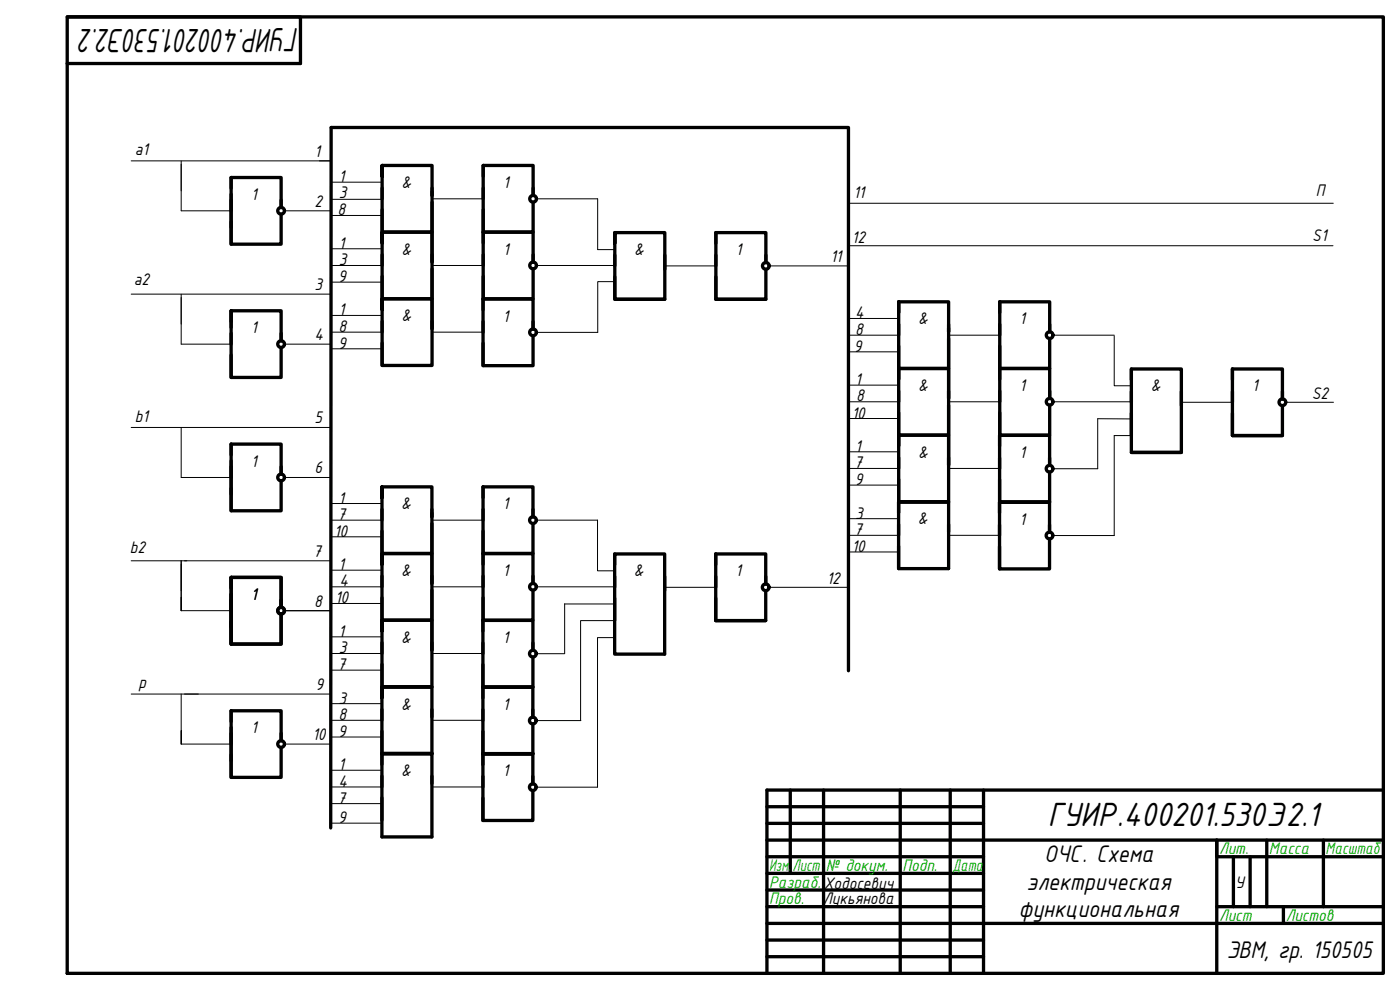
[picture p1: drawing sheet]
<svg xmlns="http://www.w3.org/2000/svg" width="420mm" height="297mm" viewBox="0 0 420 297" stroke-linecap="round" stroke-linejoin="round" font-family="sans-serif">
<!-- layer: 0 -->
<g fill="none" stroke="#000" stroke-width=".99">
<path d="M20.2 5.1h395v286.9h-395zM20.2 5.1h70v14h-70M69.4 53.3h15v9v-2.3M69.4 53.3v20h15v-9.1M69.4 53.3v3.2M69.4 58.3v9.9M114.7 49.6h15v9.1v-2.3M114.7 52.9v-3.3v20h15v-9M114.7 56.4v3.3M129.7 57.5v52.2h-15v-20.1v3.3M145 49.6h15v9.1v-2.3M145 49.6v20h15v-9"/>
<path d="M145 49.6v3.3M145 56.4v3.3M69.4 66.5v6.8M114.7 62.9v6.7h15v9v-2.2M114.7 72.9v-3.3v20h15v-8.9M114.7 76.4v3.3M145 69.6h15v9v-2.2M145 69.6v20h15v-8.9M145 62.9v6.7M145 69.6v3.3M145 76.4v3.3M184.5 69.8v20h15v-20h-15v3.2"/>
<path d="M184.5 76.5v3.3M199.5 76.5v4.3M214.8 69.8h15v9v-2.3M214.8 69.8v20h15v-9M214.8 69.8v3.2M214.8 76.5v3.3M69.4 93.2h15v9.1v-2.3M69.4 93.2v20h15v-8.9M69.4 93.2v5.1M69.4 100v3.3M114.7 82.9v6.7h15v9v-2.2M114.7 96.4v3.3"/>
<path d="M145 89.7h15v9v-2.2M145 89.7v20h15v-9M145 89.7v3.3M145 96.5v3.2M145 82.9v6.7M184.5 83v6.8h15M214.8 83v6.8h15M269.7 90.6h15v9v-2.3M269.7 93.8v-3.2v20h15v-9M269.7 97.3v3.3M284.7 98.4v52.2h-15v-20v3.2M300 90.6h15v9v-2.3"/>
<path d="M300 90.6v20h15v-9M300 90.6v3.2M300 97.3v3.3M69.4 106.5v6.7M114.7 102.9v6.8M145 103v6.7M269.7 103.8v6.8h15v9v-2.3M269.7 113.8v-3.2v20h15v-9M269.7 117.3v3.3M300 110.6h15v9v-2.3M300 110.6v20h15v-9M300 103.8v6.8"/>
<path d="M300 110.6v3.2M300 117.3v3.3M339.5 110.7v3.2M339.5 117.4v3.3M354.5 117.4v4.3M369.9 110.7h15v9v-2.3M369.9 110.7v20h15v-9M369.9 110.7v3.2M369.9 117.4v3.3M69.4 133.3h15v8.9v-2.2M69.4 133.3v20h15v-9M69.4 133.3v3.2"/>
<path d="M69.4 138.2v10.1M269.7 123.8v6.8h15v9v-2.3M269.7 137.3v3.3M300 130.6h15v9v-2.2M300 130.6v20h15v-9M300 130.6v3.3M300 137.4v3.2M300 123.8v6.8M339.5 130.7v-20h15v25h-15M339.5 124v11.7h15M369.9 124v6.7h15M69.4 146.5v6.8"/>
<path d="M114.6 146.1h15v9v-2.3M114.6 149.3v-3.2v20h15v-9M114.6 159.3v6.8h15v9v-2.3M114.6 152.8v3.3M129.6 154v52.1h-15v-20v3.2M145 146.1h15v9v-2.3M145 146.1v20h15v-9M145 159.3v6.8M145 146.1v3.2M145 152.8v3.3M269.7 153.9v-3.3v20h15v-13.2M269.7 157.4v3.2"/>
<path d="M269.7 143.8v6.8M284.7 150.6h-15h15v9M300 150.7h15v9v-2.3M300 150.7v20h15v-9M300 150.7v3.2M300 157.4v3.3M300 143.9v6.7M300 150.6h15M69.4 173.3h15v9M69.4 173.3v20h15v-9.1M69.4 173.3v3.2M69.4 178.3v9.9"/>
<path d="M69.4 173.2h15v9M69.4 173.2v20h15v-9M69.4 173.2v3.3M69.4 178.2v10M84.4 180v2.3M114.6 179.3v6.8h15v9v-2.3M114.6 169.3v-3.2v20h15v-9M114.6 172.8v3.3M145 166.1h15v9v-2.3M145 166.1v20h15v-9M145 179.3v6.8M145 166.1v3.2"/>
<path d="M145 172.8v3.3M184.5 179.5v16.8h15v-30.1h-15v20M184.5 166.2v3.3M184.5 173v3.2M199.5 173v4.2M214.8 166.2h15v9v-2.2M214.8 166.2v20h15v-9M214.8 179.5v6.7h15M214.8 166.2v3.3M214.8 173v3.2M269.7 163.9v6.7M300 163.9v6.8"/>
<path d="M69.4 186.5v6.8M69.4 186.5v6.7M114.6 199.3v6.8M114.6 192.8v3.3M144.9 186.1h15v9v-2.2M144.9 186.1v20h15v-8.9M144.9 199.4v6.7M144.9 186.1v3.3M144.9 192.9v3.2M69.4 213.3h15v9v-2.3M69.4 213.3v19.9h15v-9M69.4 213.3v3.2"/>
<path d="M69.4 218.3v9.9M114.6 209.4v-3.3v20h15M114.6 219.4v6.7M114.6 212.9v3.2M129.6 206.1h-15h15v9M129.6 212.9v13.2M144.9 206.2h15v9v-2.3M144.9 206.2v20h15v-9M144.9 219.4v6.8M144.9 206.2v3.3M144.9 212.9v3.3M144.9 206.1h15.1"/>
<path d="M254.6 201.3v-163h-155.2l-.1 210.1M69.4 226.5v6.7M114.6 226.1v3.3M114.6 232.9v3.2M114.6 226.1h15M129.6 235.1v-9h-15v20M129.6 232.9v18.2h-15v-11.7M144.9 226.1h15zM144.9 226.2h15v9v-2.3M144.9 226.2v20h15v-9M144.9 239.4v6.8M144.9 226.2v3.2"/>
<path d="M144.9 232.9v3.3M237.2 237.1v25M247.2 237.1v54.9M270.2 237.1v54.9M285.2 237.1v54.9M295.2 237.1v54.9M415.2 237.1h-185v54.9M230.2 242h65M230.2 247h65M230.2 252.1h185M230.2 257.1h65M370.2 257.1v14.9"/>
<path d="M375.2 257.1v14.9M380.2 252.1v19.9M397.2 252.1v19.9M415.2 257.1h-50v-5v39.9M230.2 262.1h65M230.2 267h65M230.2 272h65M230.2 277.1h185M365.2 272h50M385.2 272v5.1M230.2 282.1h65M230.2 287h65"/>
<circle cx="160" cy="59.6" r="1.01"/>
<circle cx="84.4" cy="63.2" r="1.01"/>
<circle cx="160" cy="79.6" r="1.01"/>
<circle cx="229.8" cy="79.8" r="1.01"/>
<circle cx="160" cy="99.7" r="1.01"/>
<circle cx="84.4" cy="103.2" r="1.01"/>
<circle cx="315" cy="100.6" r="1.01"/>
<circle cx="315" cy="120.5" r="1.01"/>
<circle cx="384.9" cy="120.7" r="1.01"/>
<circle cx="84.4" cy="143.3" r="1.01"/>
<circle cx="159.9" cy="156.1" r="1.01"/>
<circle cx="315" cy="140.6" r="1.01"/>
<circle cx="159.9" cy="176.1" r="1.01"/>
<circle cx="229.8" cy="176.2" r="1.01"/>
<circle cx="315" cy="160.7" r="1.01"/>
<circle cx="84.4" cy="183.2" r="1.01"/>
<circle cx="159.9" cy="196.1" r="1.01"/>
<circle cx="159.9" cy="216.2" r="1.01"/>
<circle cx="84.4" cy="223.2" r="1.01"/>
<circle cx="159.9" cy="236.2" r="1.01"/>
</g>
<circle cx="20.2" cy="19.1" r=".27" fill="#000" stroke="#000" stroke-width=".3"/>
<g fill="none" stroke="#000" stroke-width=".3">
<path d="M99.4 38.3h15.3M39.4 48.3h60h-3.5M54.4 49.3v8M54.4 48.3v15h15M99.3 59.8h15.4M99.4 54.7h15.3M129.7 59.7h15M161 59.7h18.4v15.2h5.1M85.4 63.3h14M99.4 64.7h15.3M99.7 79.7h15M99.7 74.6h15"/>
<path d="M129.7 79.7h15M161 79.7h23.4M199.5 79.8h15.3M230.8 79.8h23.9M254.6 73.7h145.5M254.7 61h145.4M39.4 88.3h60M54.4 88.3v15h15M99.7 99.7h15M99.7 84.7h15M99.7 94.6h15M129.7 99.7h15"/>
<path d="M184.5 84.5h-5.1v15.2h-18.4M254.4 95.6h15.3M85.4 103.3h14M99.7 104.7h15M254.4 105.6h15.3M254.6 100.6h15.3M254.7 115.6h15M284.7 100.6h15M316 100.6h18.4M334.4 100.8v14.9h5.1M39.4 128.3h60M54.4 128.3v15h15"/>
<path d="M254.7 120.6h15M254.7 125.6h15M254.7 135.6h15M284.7 120.6h15M316 120.6h23.4M339.5 130.7h-5.1v30h-18.4M339.5 125.7l-10.1-.1v15h-13.4M354.5 120.7h15.4M385.9 120.7h14.3M85.4 143.3h14M99.3 151.1h15.3M99.4 156.1h15.3"/>
<path d="M129.6 156.1h15M161 156.1l18.3-.1v15.3h5.1M254.7 155.6h15M254.7 140.6h15M254.7 145.5h15M284.7 140.6h15M39.4 168.3h16.6M54.4 179.2v4v-15v15h15M55.4 168.3h44M99.3 161.1h15.3M99.6 176.1h15M99.6 171.1h15"/>
<path d="M129.6 176.1h15M161 176.1h23.4M199.5 176.2h15.3M230.8 176.2h23.8M254.7 160.6h15M254.7 165.6h15M284.7 160.6h15M85.4 183.2h14M99.6 196.1h15M99.6 181.1h15M99.6 191.1h15M129.6 196.1h15"/>
<path d="M160.9 196.1h8.5M169.5 181.2h15M169.5 181.2v14.9M184.4 186.2h-10.2v30M184.5 191.3h-5.2v44.9h-18.4M39.4 208.2h20.1M54.4 208.2v15.1v-4M55.4 208.2h44M99.6 201.1h15M99.6 216.1h15M99.6 211.1h15M129.6 216.1h15"/>
<path d="M160.9 216.2h13.4M54.4 223.3h15M85.4 223.3h14M99.6 221.1h15M99.6 236.1h15M99.6 231.1h15M129.6 236.1h15M99.6 241.1h15M99.7 247h14.9"/>
</g>
<g font-size="10.9">
<text x="89.7" y="8.5" transform="rotate(180 89.7 8.5)">ГУИР.400201.530Э2.2</text>
<text x="314.4" y="247.8">ГУИР.400201.530Э2.1</text>
</g>
<g font-size="7.8">
<text x="313.4" y="258.6">ОЧС. Схема</text>
<text x="308.1" y="266.9">электрическая</text>
<text x="305.6" y="275.2">функциональная</text>
<text x="368.2" y="287.3">ЭВМ, гр. 150505</text>
</g>
<g font-size="5.4">
<text x="40.4" y="46.6">a1</text>
<text x="94.3" y="47">1</text>
<text x="101.6" y="54.7">1</text>
<text x="101.7" y="59.5">3</text>
<text x="120.5" y="56.4">&amp;</text>
<text x="151" y="56.4">1</text>
<text x="256.1" y="59.5">11</text>
<text x="394.9" y="58.8">П</text>
<text x="75.4" y="60">1</text>
<text x="94.4" y="62">2</text>
<text x="101.3" y="64.7">8</text>
<text x="101.6" y="74.6">1</text>
<text x="120.5" y="76.4">&amp;</text>
<text x="151" y="76.4">1</text>
<text x="190.3" y="76.5">&amp;</text>
<text x="220.8" y="76.5">1</text>
<text x="255.7" y="72.9">12</text>
<text x="393.8" y="72.2">S1</text>
<text x="101.7" y="79.7">3</text>
<text x="249.2" y="78.7">11</text>
<text x="40.2" y="85.6">a2</text>
<text x="94.4" y="87">3</text>
<text x="101.5" y="84.7">9</text>
<text x="101.6" y="94.6">1</text>
<text x="256.7" y="95.6">4</text>
<text x="75.4" y="100">1</text>
<text x="101.6" y="99.7">8</text>
<text x="120.5" y="96.4">&amp;</text>
<text x="150.9" y="96.5">1</text>
<text x="256.6" y="100.4">8</text>
<text x="275.5" y="97.3">&amp;</text>
<text x="306" y="97.3">1</text>
<text x="94.4" y="102.1">4</text>
<text x="101.5" y="104.7">9</text>
<text x="256.2" y="105.6">9</text>
<text x="256.7" y="115.6">1</text>
<text x="275.5" y="117.3">&amp;</text>
<text x="306" y="117.3">1</text>
<text x="345.3" y="117.4">&amp;</text>
<text x="375.8" y="117.4">1</text>
<text x="393.7" y="119.6">S2</text>
<text x="255.7" y="125.6">10</text>
<text x="256.9" y="120.4">8</text>
<text x="40.5" y="126.6">b1</text>
<text x="94.4" y="127">5</text>
<text x="256.7" y="135.6">1</text>
<text x="275.5" y="137.3">&amp;</text>
<text x="306" y="137.4">1</text>
<text x="75.4" y="140">1</text>
<text x="94.4" y="142.1">6</text>
<text x="256.3" y="140.6">7</text>
<text x="256.5" y="145.5">9</text>
<text x="101.3" y="155.9">7</text>
<text x="101.6" y="151.1">1</text>
<text x="120.4" y="152.8">&amp;</text>
<text x="150.9" y="152.8">1</text>
<text x="256.7" y="155.6">3</text>
<text x="100.3" y="161.1">10</text>
<text x="256.3" y="160.6">7</text>
<text x="275.5" y="157.4">&amp;</text>
<text x="306" y="157.4">1</text>
<text x="39" y="166">b2</text>
<text x="94" y="167.1">7</text>
<text x="255.7" y="165.6">10</text>
<text x="101.6" y="171.1">1</text>
<text x="120.4" y="172.8">&amp;</text>
<text x="150.9" y="172.8">1</text>
<text x="190.3" y="173">&amp;</text>
<text x="220.8" y="173">1</text>
<text x="101.9" y="175.9">4</text>
<text x="248.2" y="175.2">12</text>
<text x="75.4" y="180">1</text>
<text x="94.3" y="182">8</text>
<text x="100.6" y="181.1">10</text>
<text x="101.6" y="191.1">1</text>
<text x="101.6" y="196.1">3</text>
<text x="120.4" y="192.8">&amp;</text>
<text x="150.9" y="192.9">1</text>
<text x="101.3" y="201.1">7</text>
<text x="41.6" y="206.4">p</text>
<text x="94.7" y="206.9">9</text>
<text x="101.6" y="211.1">3</text>
<text x="120.4" y="212.9">&amp;</text>
<text x="150.9" y="212.9">1</text>
<text x="75.4" y="220">1</text>
<text x="93.7" y="221.9">10</text>
<text x="101.5" y="221.1">9</text>
<text x="101.6" y="216.1">8</text>
<text x="101.6" y="231.1">1</text>
<text x="120.4" y="232.9">&amp;</text>
<text x="150.9" y="232.9">1</text>
<text x="101.6" y="236.1">4</text>
<text x="101.2" y="241.1">7</text>
<text x="101.5" y="247">9</text>
<text x="247.2" y="266.6">Ходосевич</text>
<text x="370.6" y="266.3">У</text>
<text x="247.1" y="271.2">Лукьянова</text>
</g>
<g font-size="5.4" fill="#00ad00">
<text x="365.8" y="256.4">Лит.</text>
<text x="380.8" y="256.4">Масса</text>
<text x="397.8" y="256.4">Масштаб</text>
<text x="230.8" y="261.4">Изм.</text>
<text x="237.8" y="261.4">Лист</text>
<text x="247.8" y="261.4">№ докум.</text>
<text x="270.8" y="261.4">Подп.</text>
<text x="285.8" y="261.4">Дата</text>
<text x="230.8" y="266.3">Разраб.</text>
<text x="230.8" y="271.3">Пров.</text>
<text x="365.8" y="276.3">Лист</text>
<text x="385.8" y="276.3">Листов</text>
</g>
</svg>
